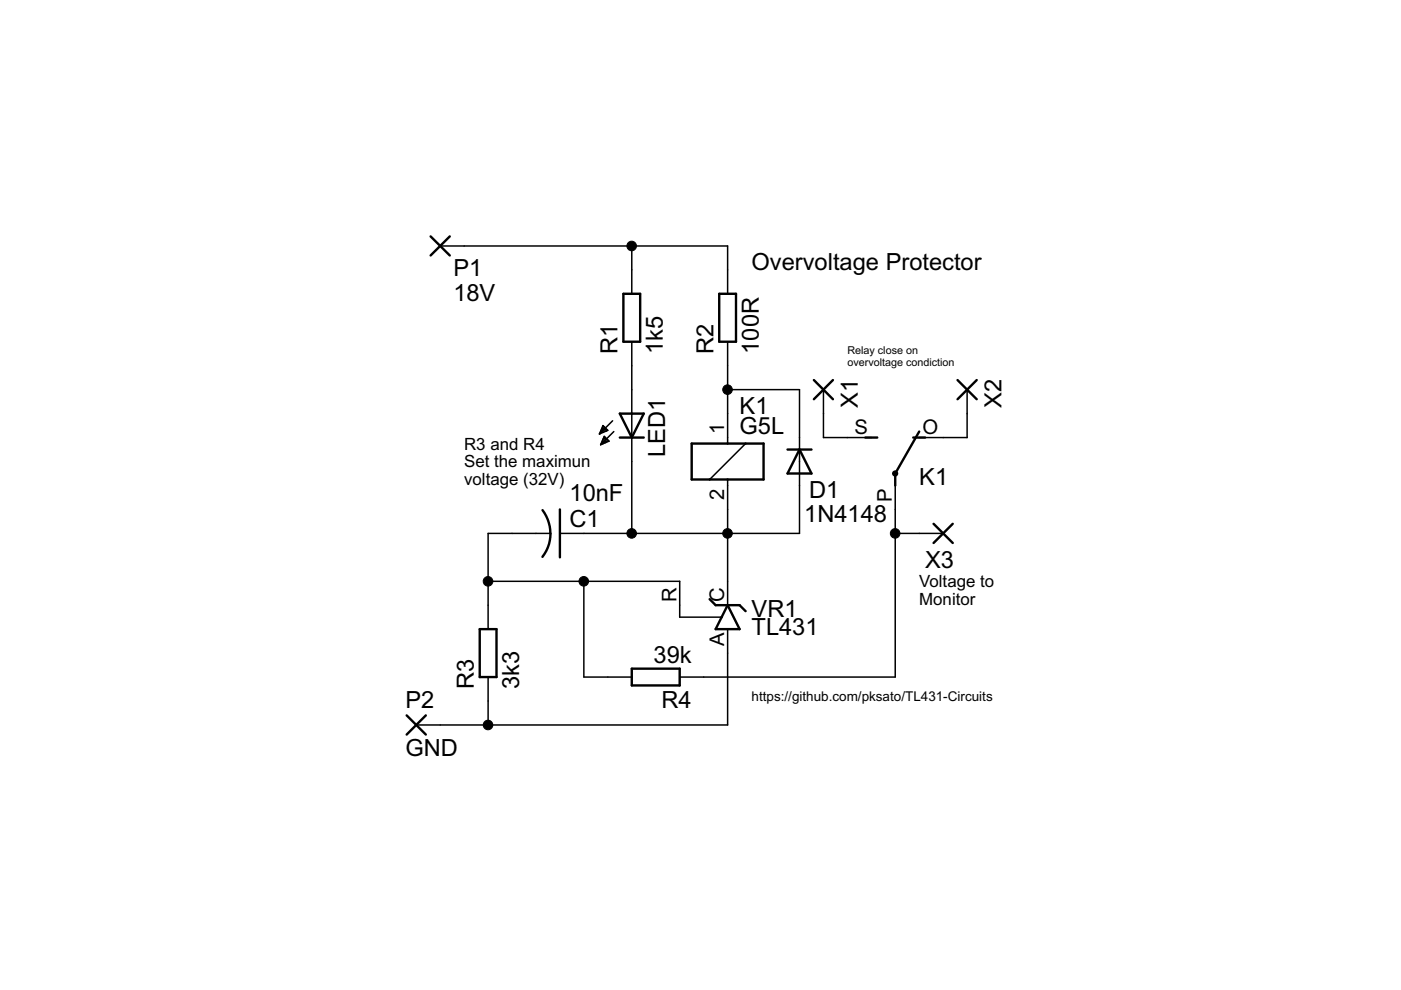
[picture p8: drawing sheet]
<svg xmlns="http://www.w3.org/2000/svg" width="297mm" height="210mm" viewBox="0 0 297 210" stroke-linecap="round" stroke-linejoin="round" font-family="sans-serif">
<g fill="none" stroke="#000" stroke-width=".51">
<path d="M91.3 50.1l4.1 4.1M95.4 50.1l-4.1 4.1M132.2 62.3h3.5v10.2h-3.5zM152.5 62.3h3.5v10.2h-3.5zM131.4 92.8h5.1M131.4 87.7h5.1l-2.6 5.1zM146.6 94h15.3v7.7h-15.3zM167 95.3h5M169.5 95.3l2.5 5.1h-5zM172.6 80.6l4 4M176.6 80.6l-4 4M183.5 92.8h2.5"/>
<path d="M193.6 92.8h2.6M194.9 91.5l-5.1 8.9v2.5M203 80.6l4.1 4M207.1 80.6l-4.1 4M115 108.2l1.1 1.9 .5 1.5 .1 1.5M116.7 113.1l-.3 2.3-.6 1.4-.8 1.3M118.7 108v10.2M197.9 111.1l4.1 4M202 111.1l-4.1 4M101.7 133.4h3.6v10.2h-3.6zM150.5 127l1.2 1.3h5.1l1.3 1.3M154.3 128.3l2.5 5.1h-5.1z"/>
<path d="M86.2 151.7l4.1 4M90.3 151.7l-4.1 4M133.9 141.8h10.2v3.5h-10.2z"/>
</g>
<g fill="none" stroke="#000" stroke-width=".32">
<path d="M93.3 52.2h61v10.1M133.9 52.2v10.1M133.9 72.5v40.6M154.3 72.5v21.5M127.1 91.9h.2M127.3 91.7h.6M127.4 91.4h1.2M127.4 94.1h.4M127.5 91.1h1.2M127.6 93.8h.8M127.6 90.8h.8M127.7 93.6h1.4"/>
<path d="M127.7 90.6h.5M127.8 93.3h1.1M127.8 90.3h.1M127.9 90.2l1 1-1.8 .8zM127.9 93h.7M128 92.7h.3M128.1 92.5l1 1-1.8 .8zM129.9 89.2l-2.8 2.8M130.1 91.5l-2.8 2.8M154.3 82.6h15.2v30.5h-50.8M158.1 94l-7.6 7.7M174.6 82.6v10.2h10.1"/>
<path d="M205 82.6v10.2h-10.1M116.7 113.1h-13.2v20.3M154.3 101.7v26.6M189.8 102.9v40.7h-45.7M189.8 113.1h10.2M103.5 123.3h40.6v7.6h8.9M123.8 123.3v20.3h10.1M154.3 133.4v20.3h-66M103.5 143.6v10.1"/>
</g>
<circle cx="189.8" cy="100.4" r=".25" fill="none" stroke="#000" stroke-width=".83"/>
<g fill="#000">
<circle cx="133.9" cy="52.2" r="1.02"/>
<circle cx="154.2" cy="82.6" r="1.02"/>
<circle cx="133.9" cy="113.1" r="1.02"/>
<circle cx="154.2" cy="113.1" r="1.02"/>
<circle cx="189.8" cy="113.1" r="1.02"/>
<circle cx="103.5" cy="123.3" r="1.02"/>
<circle cx="123.8" cy="123.3" r="1.02"/>
<circle cx="103.5" cy="153.7" r="1.02"/>
</g>
<g fill="none" stroke="#000" stroke-width=".21">
<circle cx="133.9" cy="52.2" r="1.02"/>
<circle cx="154.2" cy="82.6" r="1.02"/>
<circle cx="133.9" cy="113.1" r="1.02"/>
<circle cx="154.2" cy="113.1" r="1.02"/>
<circle cx="189.8" cy="113.1" r="1.02"/>
<circle cx="103.5" cy="123.3" r="1.02"/>
<circle cx="123.8" cy="123.3" r="1.02"/>
<circle cx="103.5" cy="153.7" r="1.02"/>
</g>
<g font-size="5">
<text x="96.1" y="58.6">P1</text>
<text x="159.3" y="57.2">Overvoltage Protector</text>
<text x="96.1" y="63.8">18V</text>
<text x="131" y="75" transform="rotate(-90 131 75)">R1</text>
<text x="140.6" y="75" transform="rotate(-90 140.6 75)">1k5</text>
<text x="151.3" y="75" transform="rotate(-90 151.3 75)">R2</text>
<text x="160.9" y="75" transform="rotate(-90 160.9 75)">100R</text>
<text x="156.8" y="87.7">K1</text>
<text x="181.8" y="86.5" transform="rotate(-90 181.8 86.5)">X1</text>
<text x="212.3" y="86.5" transform="rotate(-90 212.3 86.5)">X2</text>
<text x="156.8" y="92">G5L</text>
<text x="141.1" y="96.8" transform="rotate(-90 141.1 96.8)">LED1</text>
<text x="120.7" y="106.2">10nF</text>
<text x="171.5" y="105.5">D1</text>
<text x="194.9" y="102.9">K1</text>
<text x="120.7" y="111.8">C1</text>
<text x="170.5" y="110.6">1N4148</text>
<text x="196.1" y="120.3">X3</text>
<text x="159.3" y="130.9">VR1</text>
<text x="159.3" y="134.7">TL431</text>
<text x="138.6" y="140.5">39k</text>
<text x="100.5" y="146.1" transform="rotate(-90 100.5 146.1)">R3</text>
<text x="110.1" y="146.1" transform="rotate(-90 110.1 146.1)">3k3</text>
<text x="86" y="150">P2</text>
<text x="140.2" y="150.1">R4</text>
<text x="86" y="160.3">GND</text>
</g>
<g font-size="4.3">
<text x="153.6" y="92.1" transform="rotate(-90 153.6 92.1)">1</text>
<text x="181.2" y="92.1">S</text>
<text x="195.6" y="92.1">O</text>
<text x="153.6" y="106" transform="rotate(-90 153.6 106)">2</text>
<text x="189.1" y="106.5" transform="rotate(-90 189.1 106.5)">P</text>
<text x="143.4" y="127.6" transform="rotate(-90 143.4 127.6)">R</text>
<text x="153.6" y="127.6" transform="rotate(-90 153.6 127.6)">C</text>
<text x="153.6" y="137" transform="rotate(-90 153.6 137)">A</text>
</g>
<g font-size="3.6">
<text x="98.4" y="95.3">R3 and R4</text>
<text x="98.4" y="99.1">Set the maximun</text>
<text x="98.4" y="102.9">voltage (32V)</text>
<text x="194.9" y="124.5">Voltage to</text>
<text x="194.9" y="128.3">Monitor</text>
</g>
<text font-size="2.9" x="159.3" y="148.6">https://github.com/pksato/TL431-Circuits</text>
<g font-size="2.3">
<text x="179.7" y="75.1">Relay close on</text>
<text x="179.7" y="77.5">overvoltage condiction</text>
</g>
</svg>
